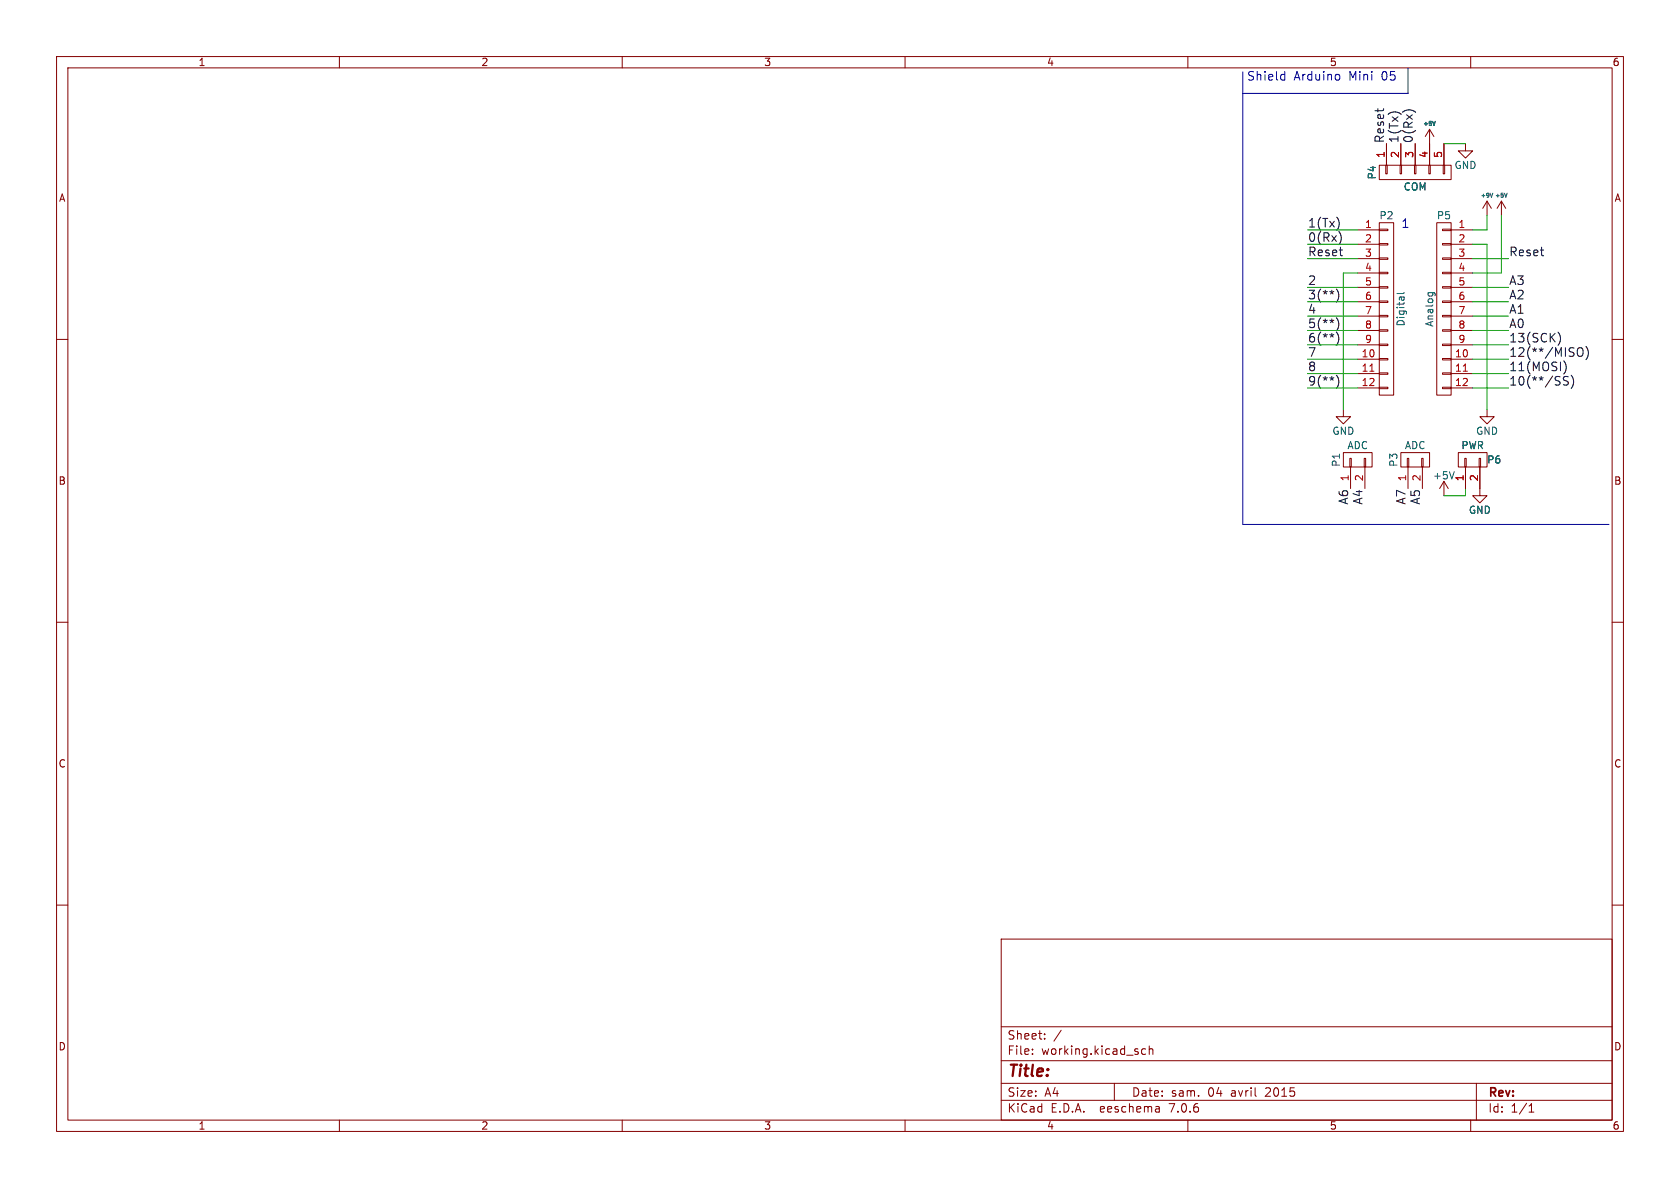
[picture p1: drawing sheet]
<svg xmlns="http://www.w3.org/2000/svg" width="297mm" height="210mm" viewBox="0 0 297 210" stroke-linecap="round" stroke-linejoin="round" font-family="sans-serif">
<g fill="none" stroke="#840000" stroke-width=".18">
<path d="M10 10h277v190h-277zM12 12h273v186h-273zM60 10v2M110 10v2M160 10v2M210 10v2M260 10v2M243.8 39.4h2.6v30.5h-2.6zM243.8 29.2h12.7v2.6h-12.7zM245 29.2h.2v1.5h-.2zM245.1 25.4v3.8M247.5 29.2h.3v1.5h-.3z"/>
<path d="M247.6 25.4v3.8M250.1 29.2h.2v1.5h-.2zM250.2 25.4v3.8M252.6 29.2h.3v1.5h-.3zM252.7 22.9l-.7 1.2M252.7 22.9v6.3M252.7 22.9l.8 1.2M254 39.4h2.5v30.5h-2.5zM255.1 29.2h.3v1.5h-.3zM255.3 25.4v3.8M259.1 25.4v1.3h1.2l-1.2 1.2-1.3-1.2h1.3M262.9 35.6l-.8 1.2"/>
<path d="M262.9 35.6v2.5M262.9 35.6l.8 1.2M265.4 35.6l-.7 1.2M265.4 35.6v2.5M265.4 35.6l.8 1.2M10 60h2M240 40.6h3.8M240 43.2h3.8M240 45.7h3.8M240 48.3h3.8M240 50.8h3.8M240 53.3h3.8"/>
<path d="M240 55.9h3.8M240 58.4h3.8M243.8 58.3h1.6v.2h-1.6zM243.8 55.8h1.6v.2h-1.6zM243.8 53.2h1.6v.3h-1.6zM243.8 50.7h1.6v.2h-1.6zM243.8 48.1h1.6v.3h-1.6zM243.8 45.6h1.6v.2h-1.6zM243.8 43.1h1.6v.2h-1.6zM243.8 40.5h1.6v.3h-1.6zM255 58.3h1.5v.2h-1.5zM255 55.8h1.5v.2h-1.5z"/>
<path d="M255 53.2h1.5v.3h-1.5zM255 50.7h1.5v.2h-1.5zM255 48.1h1.5v.3h-1.5zM255 45.6h1.5v.2h-1.5zM255 43.1h1.5v.2h-1.5zM255 40.5h1.5v.3h-1.5zM256.5 40.6h3.8M256.5 43.2h3.8M256.5 45.7h3.8M256.5 48.3h3.8M256.5 50.8h3.8M256.5 53.3h3.8"/>
<path d="M256.5 55.9h3.8M256.5 58.4h3.8M285 60h2M237.5 72.4v1.3h1.3l-1.3 1.2-1.3-1.2h1.3M240 63.5h3.8M240 66h3.8M240 68.6h3.8M240 61h3.8M243.8 68.5h1.6v.2h-1.6zM243.8 65.9h1.6v.3h-1.6zM243.8 63.4h1.6v.2h-1.6zM243.8 60.8h1.6v.3h-1.6z"/>
<path d="M255 68.5h1.5v.2h-1.5zM255 65.9h1.5v.3h-1.5zM255 63.4h1.5v.2h-1.5zM255 60.8h1.5v.3h-1.5zM256.5 63.5h3.8M256.5 66h3.8M256.5 68.6h3.8M256.5 61h3.8M262.9 72.4v1.3h1.3l-1.3 1.2-1.3-1.2h1.3M237.5 80h5.1v2.6h-5.1zM238.6 81h.3v1.6h-.3zM238.8 82.6v3.8"/>
<path d="M241.2 81h.2v1.6h-.2zM241.3 82.6v3.8M247.6 80h5.1v2.6h-5.1zM248.8 81h.2v1.6h-.2zM248.9 82.6v3.8M251.3 81h.3v1.6h-.3zM251.5 82.6v3.8M255.3 85.1v2.5M255.3 85.1l-.8 1.3M255.3 85.1l.7 1.3M257.8 80h5.1v2.6h-5.1zM259 81h.2v1.6h-.2z"/>
<path d="M259.1 82.6v3.8M261.5 81h.2v1.6h-.2zM261.6 82.6v5h1.3l-1.3 1.3-1.3-1.3h1.3M10 110h2M285 110h2M10 160h2M285 160h2M177 166h108v32h-108zM60 198v2M110 198v2M160 198v2M177 194.5h108"/>
<path d="M177 191.5h108M177 187.5h108M177 181.5h108M182.5 186.3v.1M182.5 185.5v.1M184.7 183.6v.1M184.7 182.8v.1M187.6 182.1l-1.3 2M197 191.5v3M202.5 185.5l-.4-.1-.3 .3v.4l.2 .2h.5M203.2 185.5l.2-.1 .3 .1 .1 .9M203.2 184.9v1.5"/>
<path d="M204.9 195.7l.1 .9M205 196.5l-.2 .1M205 196h-.2M210 198v2M260 198v2M261 191.5v6.5M270.3 196.6h.9M270.3 195.5l.4-.4v1.5"/>
</g>
<path d="M253.7 21.5l-.2 .7M263.9 34.2l-.2 .7M266.4 34.2l-.2 .7M248.2 51.7l-.2 .2h-1M252.5 51.7h1l.2 .3M252.5 51.7v.4M253.2 51.7l.1 .4M257.1 83.4l-.4 1.3" fill="none" stroke="#006464" stroke-width=".18"/>
<path d="M242.2 65.6h.7M258.7 65.6h.7" fill="none" stroke="#a90000" stroke-width=".18"/>
<g fill="none" stroke="#0f0f0f" stroke-width=".18">
<path d="M246.1 19.9h1M248.2 19.6l.8-.2 1 .2M236.7 39v1.1M236.2 58.7a1.75 1.75 0 0 1 0 2.3M236.2 51.1a1.75 1.75 0 0 1 0 2.3M236.2 56.2a1.75 1.75 0 0 1 0 2.3M236.9 41.2l.2 .7-.2 1.1M275.4 58.7a1.76 1.76 0 0 1 .1 2.3M236.2 66.3a1.75 1.75 0 0 1 0 2.4M276.4 66.8l.1 .4 .6 .2 .2 .2-.1 .3-.2 .2-.6-.1M276.7 64.2a1.78 1.78 0 0 1-.2 1.9M277.3 66.6l-.6-.1-.2 .2"/>
<path d="M277.8 66.3a1.75 1.75 0 0 1 0 2.4M279.1 61.5a.51 .51 0 0 1 .5 0 .51 .51 0 0 1 .3 .5v.5a.51 .51 0 0 1-.5 .5 .51 .51 0 0 1-.6-.5v-.5zM280.4 61.3a1.74 1.74 0 0 1 0 2.3"/>
</g>
<path d="M219.7 12.7v80h64.8M226.7 13.1l.4 .1M227.1 12.6v1.6M227.1 14.1l-.4 .1M236.6 13.1l.2 .3v.5l-.2 .3M248.9 12.1v4.4h-29.2" fill="none" stroke="#0000c2" stroke-width=".18"/>
<g fill="none" stroke="#009600" stroke-width=".18">
<path d="M255.3 25.4h3.8M262.9 38.1v2.5h-2.6M265.4 38.1v10.2h-5.1M231.1 43.2h8.9M231.1 53.3h8.9M231.1 40.6h8.9M231.1 55.9h8.9M231.1 50.8h8.9M231.1 58.4h8.9M231.1 45.7h8.9M240 48.3h-2.5v24.1M260.3 43.2h2.6v29.2"/>
<path d="M260.3 53.3h6.4M260.3 55.9h6.4M260.3 50.8h6.4M260.3 58.4h6.4M260.3 45.7h6.4M231.1 61h8.9M231.1 66h8.9M231.1 63.5h8.9M231.1 68.6h8.9M260.3 61h6.4M260.3 66h6.4M260.3 63.5h6.4"/>
<path d="M260.3 68.6h6.4M259.1 86.4v1.2h-3.8"/>
</g>
<text font-size="2.8" fill="#840000" x="178" y="190.9">Title:</text>
<g font-size="2.1" fill="#0000c2">
<text x="220.3" y="14.4">Shield</text>
<text x="228.7" y="14.4">Arduino</text>
<text x="238.5" y="14.4">Mini</text>
<text x="244.4" y="14.4">05</text>
<text x="247.6" y="40.4">1</text>
</g>
<g font-size="2.1" fill="#0f0f0f">
<text x="244.8" y="25.4" transform="rotate(-90 244.8 25.4)">Reset</text>
<text x="247.3" y="25.4" transform="rotate(-90 247.3 25.4)">1(Tx)</text>
<text x="249.9" y="25.4" transform="rotate(-90 249.9 25.4)">0(Rx)</text>
<text x="231.1" y="40.3">1(Tx)</text>
<text x="231.1" y="45.4">Reset</text>
<text x="231.1" y="42.9">0(Rx)</text>
<text x="266.7" y="45.4">Reset</text>
<text x="231.1" y="53">3(**)</text>
<text x="231.1" y="50.5">2</text>
<text x="266.7" y="50.5">A3</text>
<text x="266.7" y="53">A2</text>
<text x="231.1" y="58.1">5(**)</text>
<text x="231.1" y="55.6">4</text>
<text x="266.7" y="55.6">A1</text>
<text x="266.7" y="58.1">A0</text>
<text x="231.1" y="60.6">6(**)</text>
<text x="231.1" y="65.7">8</text>
<text x="231.1" y="63.2">7</text>
<text x="266.7" y="63.2">12(**/MISO)</text>
<text x="266.7" y="60.6">13(SCK)</text>
<text x="266.7" y="65.7">11(MOSI)</text>
<text x="231.1" y="68.3">9(**)</text>
<text x="266.7" y="68.3">10(**/SS)</text>
<text x="238.4" y="89.3" transform="rotate(-90 238.4 89.3)">A6</text>
<text x="241" y="89.3" transform="rotate(-90 241 89.3)">A4</text>
<text x="248.6" y="89.3" transform="rotate(-90 248.6 89.3)">A7</text>
<text x="251.1" y="89.3" transform="rotate(-90 251.1 89.3)">A5</text>
</g>
<g font-size="2.1" fill="#840000">
<text x="178" y="184">Sheet:</text>
<text x="178" y="186.7">File:</text>
<text x="184.1" y="186.7">working.kicad_sch</text>
<text x="178" y="196.9">KiCad</text>
<text x="178" y="194.1">Size:</text>
<text x="184.7" y="194.1">A4</text>
<text x="185.7" y="196.9">E.D.A.</text>
<text x="194.6" y="196.9">eeschema</text>
<text x="200" y="194.1">Date:</text>
<text x="207" y="196.9">7.0.6</text>
<text x="207" y="194.1">sam.</text>
<text x="213.6" y="194.1">04</text>
<text x="217.8" y="194.1">avril</text>
<text x="224" y="194.1">2015</text>
<text x="263" y="194.3">Rev:</text>
<text x="263" y="196.9">Id:</text>
<text x="267.1" y="196.9">1/1</text>
</g>
<g font-size="1.8" fill="#840000">
<text x="35" y="11.9">1</text>
<text x="85" y="11.9">2</text>
<text x="135" y="11.9">3</text>
<text x="185" y="11.9">4</text>
<text x="235" y="11.9">5</text>
<text x="285" y="11.9">6</text>
<text x="10.3" y="35.9">A</text>
<text x="285.3" y="35.9">A</text>
<text x="10.3" y="85.9">B</text>
<text x="285.3" y="85.9">B</text>
<text x="10.3" y="135.9">C</text>
<text x="285.3" y="135.9">C</text>
<text x="10.3" y="185.9">D</text>
<text x="285.3" y="185.9">D</text>
<text x="35" y="199.9">1</text>
<text x="85" y="199.9">2</text>
<text x="135" y="199.9">3</text>
<text x="185" y="199.9">4</text>
<text x="235" y="199.9">5</text>
<text x="285" y="199.9">6</text>
</g>
<g font-size="1.8" fill="#a90000">
<text x="244.9" y="28" transform="rotate(-90 244.9 28)">1</text>
<text x="247.4" y="28" transform="rotate(-90 247.4 28)">2</text>
<text x="249.9" y="28" transform="rotate(-90 249.9 28)">3</text>
<text x="252.5" y="28" transform="rotate(-90 252.5 28)">4</text>
<text x="255" y="28" transform="rotate(-90 255 28)">5</text>
<text x="241.2" y="40.4">1</text>
<text x="257.7" y="40.4">1</text>
<text x="241.2" y="42.9">2</text>
<text x="241.2" y="45.5">3</text>
<text x="257.7" y="42.9">2</text>
<text x="257.7" y="45.5">3</text>
<text x="241.2" y="48">4</text>
<text x="241.2" y="50.5">5</text>
<text x="241.2" y="53.1">6</text>
<text x="257.7" y="48">4</text>
<text x="257.7" y="50.5">5</text>
<text x="257.7" y="53.1">6</text>
<text x="241.2" y="55.6">7</text>
<text x="241.2" y="58.2">8</text>
<text x="257.7" y="55.6">7</text>
<text x="257.7" y="58.2">8</text>
<text x="240.6" y="63.2">10</text>
<text x="240.6" y="65.8">11</text>
<text x="241.2" y="60.7">9</text>
<text x="257.1" y="63.2">10</text>
<text x="257.1" y="65.8">11</text>
<text x="257.7" y="60.7">9</text>
<text x="240.6" y="68.3">12</text>
<text x="257.1" y="68.3">12</text>
<text x="238.5" y="85.2" transform="rotate(-90 238.5 85.2)">1</text>
<text x="241" y="85.2" transform="rotate(-90 241 85.2)">2</text>
<text x="248.7" y="85.2" transform="rotate(-90 248.7 85.2)">1</text>
<text x="251.2" y="85.2" transform="rotate(-90 251.2 85.2)">2</text>
<text x="258.8" y="85.2" transform="rotate(-90 258.8 85.2)">1</text>
<text x="261.4" y="85.2" transform="rotate(-90 261.4 85.2)">2</text>
</g>
<g font-size="1.8" fill="#006464">
<text x="243.4" y="31.8" transform="rotate(-90 243.4 31.8)">P4</text>
<text x="248.1" y="33.9">COM</text>
<text x="257" y="30.1">GND</text>
<text x="243.8" y="39">P2</text>
<text x="253.9" y="39">P5</text>
<text x="248.5" y="57.8" transform="rotate(-90 248.5 57.8)">Digital</text>
<text x="253.6" y="57.9" transform="rotate(-90 253.6 57.9)">Analog</text>
<text x="235.5" y="77.1">GND</text>
<text x="260.9" y="77.1">GND</text>
<text x="237.1" y="82.6" transform="rotate(-90 237.1 82.6)">P1</text>
<text x="238.1" y="79.6">ADC</text>
<text x="247.2" y="82.6" transform="rotate(-90 247.2 82.6)">P3</text>
<text x="248.3" y="79.6">ADC</text>
<text x="258.3" y="79.6">PWR</text>
<text x="262.8" y="82.1">P6</text>
<text x="253.2" y="84.9">+5V</text>
<text x="259.6" y="91">GND</text>
</g>
<g font-size="1" fill="#006464">
<text x="251.5" y="22.4">+5V</text>
<text x="261.6" y="35.1">+9V</text>
<text x="264.2" y="35.1">+5V</text>
</g>
</svg>
